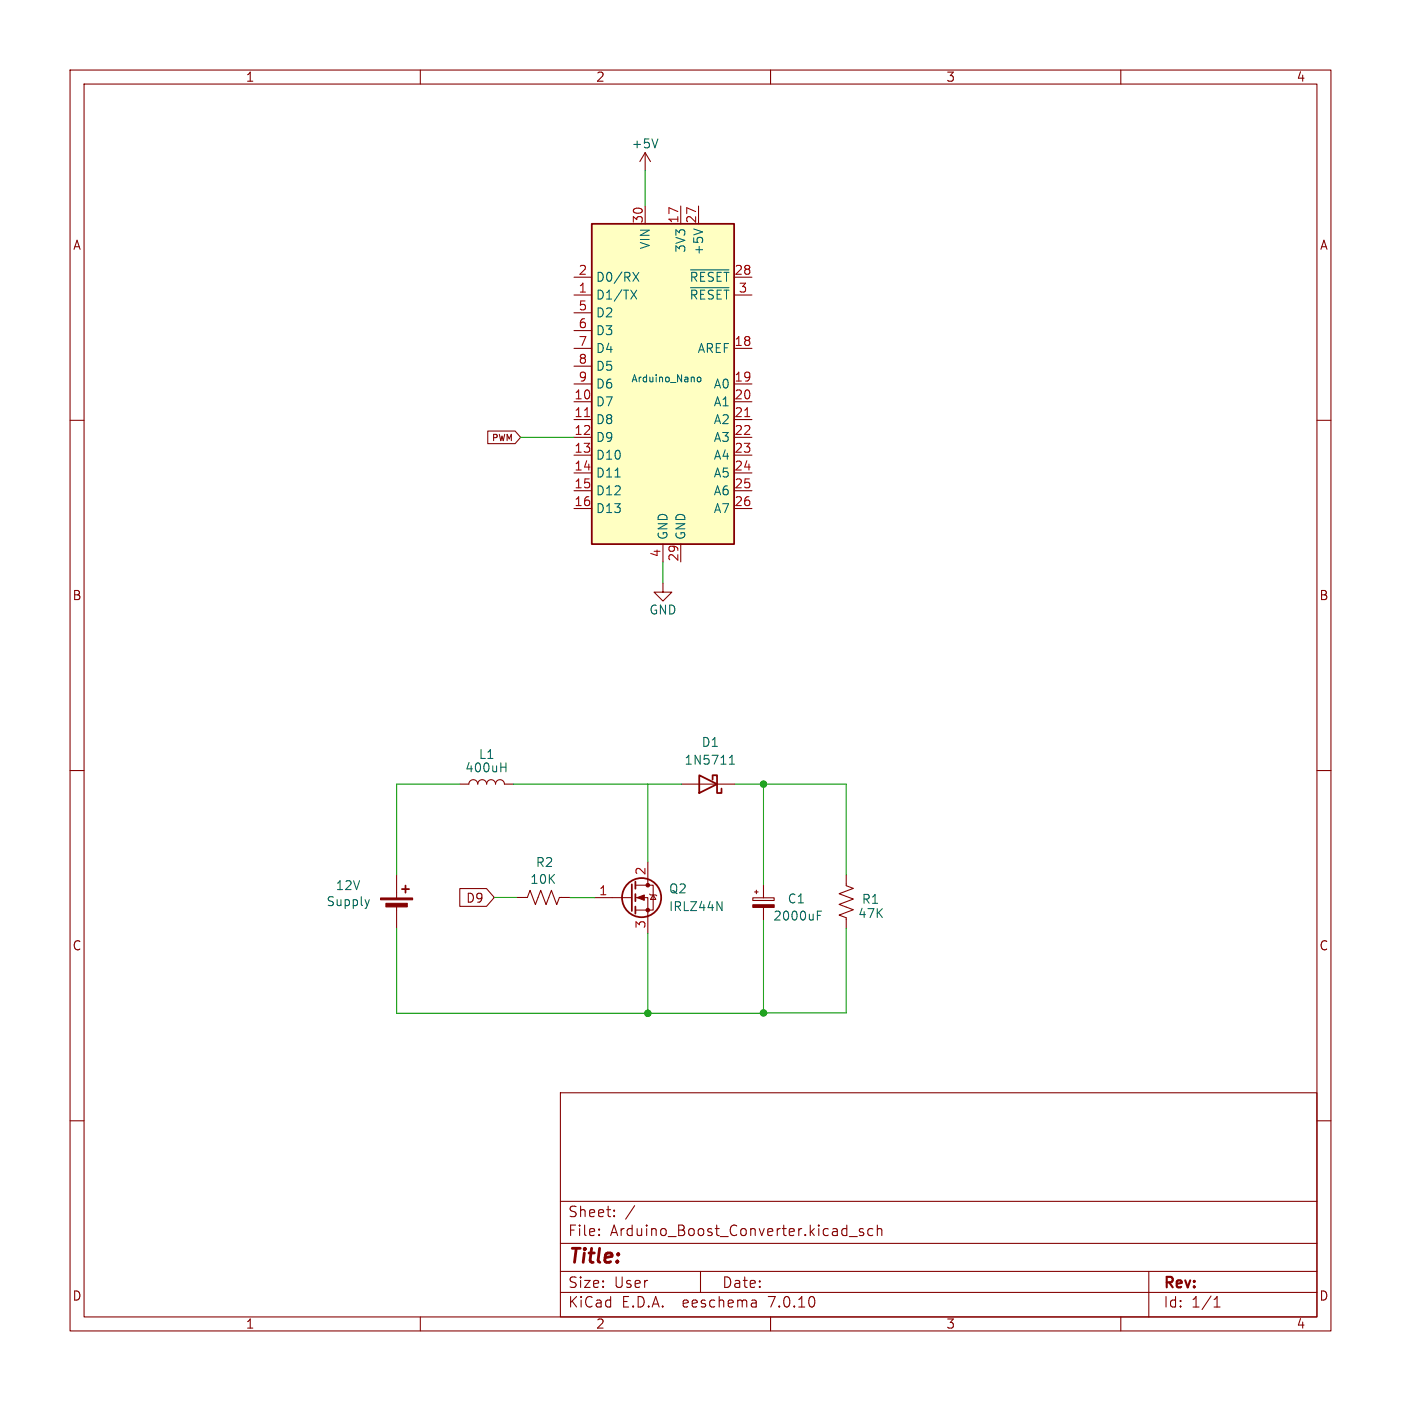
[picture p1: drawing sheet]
<svg xmlns="http://www.w3.org/2000/svg" width="200mm" height="200mm" viewBox="0 0 200 200" stroke-linecap="round" stroke-linejoin="round" font-family="sans-serif">
<g fill="none" stroke="#840000" stroke-width=".15">
<path d="M10 10h180v180h-180zM12 12h176v176h-176zM60 10v2M110 10v2M160 10v2M81.9 39.6h2.6M92.1 21.8l-.8 1.3M92.1 21.8v2.5M92.1 29.4v2.6M92.1 21.8l.8 1.3M97.2 29.4v2.6M99.7 29.4v2.6"/>
<path d="M104.8 39.6h2.5M10 60h2M81.9 42.1h2.6M81.9 57.4h2.6M81.9 59.9h2.6M81.9 49.7h2.6M81.9 54.8h2.6M81.9 44.7h2.6M81.9 47.2h2.6M81.9 52.3h2.6M104.8 42.1h2.5M104.8 57.4h2.5"/>
<path d="M104.8 59.9h2.5M104.8 49.7h2.5M104.8 54.8h2.5M188 60h2M69.6 61.5h3.9l.8 .9-.8 .9h-3.9zM81.9 62.4h2.6M81.9 65h2.6M81.9 67.5h2.6M81.9 70.1h2.6M81.9 72.6h2.6M94.6 77.7v2.5M97.2 77.7v2.5"/>
<path d="M104.8 62.4h2.5M104.8 65h2.5M104.8 67.5h2.5M104.8 70.1h2.5M104.8 72.6h2.5M94.6 83.3v1.2h1.3l-1.3 1.3-1.2-1.3h1.2M10 110h2M65.7 111.9h1.2a.64 .64 0 0 1 .7-.6 .64 .64 0 0 1 .6 .6 .64 .64 0 0 1 .6-.6 .64 .64 0 0 1 .7 .6 .64 .64 0 0 1 .6-.6 .64 .64 0 0 1 .6 .6 .64 .64 0 0 1 .7-.6 .64 .64 0 0 1 .6 .6h1.3M97.3 111.9h7.6M188 110h2M56.6 124.9v3.3M56.6 129.2v3.3"/>
<path d="M65.6 126.8h3.8l1.2 1.3-1.2 1.3h-3.8zM73.8 128.1h1.5l.4-1 .7 2 .8-2 .8 2 .7-2 .8 2 .4-1h1.5M84.9 128.1h5.3M90.7 128.1h1.8v5.1M90.7 126.4h2.5v3.5h-2.5M92.5 123.1v3.3M92.7 127.6l.2 .2h.7l.2 .1M93.2 127.8l.4 .6h-.7zM107.5 128.2h3v.3h-3zM107.7 127.3h.5M108 127.1v.5M109 126.3v1.9"/>
<path d="M109 129.5v1.9M120.8 124.9v1.5l1 .4-2 .8 2 .7-2 .8 2 .8-2 .7 1 .4v1.5M10 160h2M80 156h108v32h-108zM188 160h2M80 177.5h108M80 171.5h108M85.5 176.2v.2M85.5 176.2v.1v.1M85.5 175.5v.1M87.7 173.5v.1v.1M87.7 173.5v.2"/>
<path d="M87.7 172.8v.1M90.6 172.1l-1.3 1.9M121.2 176.5h1.2M123.2 175.5l-.3-.1-.2 .2v.2l.5 .2v.3l-.1 .1-.4-.1M124.6 175.5l-.4-.1-.3 .3v.4l.1 .2 .2 .1 .4-.1M125.2 175.5a.37 .37 0 0 1 .7 .1v.8M125.2 174.9v1.5M60 188v2M80 184.5h108M80 181.5h108M100 181.5v3M107.9 185.7l.1 .9"/>
<path d="M108 186.5l-.2 .1M108 185.9l-.2 .1M110 188v2M160 188v2M164 181.5v6.5M173.3 186.6h.9M173.3 185.5l.4-.4v1.5"/>
</g>
<g fill="none" stroke="#006464" stroke-width=".15">
<path d="M93.9 19.8l-.4 1.3M90.4 38.9l.8 1.3M91.2 38.9l-.8 1.3M98.6 38.5h5.5M99 32.7l1.3 .4M90 41.4l.9 1.3M90.9 41.4l-.9 1.3M98.6 41.1h5.5M99.6 53.9l.1-.1 .3 .1 .1 .4-.1 .2h-.3l-.1-.1zM87.8 68.1h.7M71.5 109.5h.7M72.2 108.9v1.3"/>
<path d="M104.1 109.1h.8M104.1 108.2l.4-.4v1.3M52.7 128.4l-.3 .9M102.3 128.7l.8 1.3v-1.3M116.7 130.7h.4M116.7 130.1h.6"/>
</g>
<g fill="none" stroke="#840000" stroke-width=".25">
<path d="M84.5 32h20.3v45.7h-20.3zM99.8 110.7l2.6 1.2-2.6 1.3zM101.7 111.3v-.6h.7v2.5h.6v-.6M57.4 126.9h1M57.9 126.4v1M90.2 126.2v3.8M90.7 125.9v1M90.7 127.6v1.1M90.7 129.4v1"/>
<circle cx="91.6" cy="128.1" r="2.79"/>
</g>
<g fill="#840000" stroke="#840000" stroke-width=".15">
<path d="M91 128.1l1-.3v.7z"/>
<path d="M107.5 129.2h3v.3h-3z"/>
<path d="M54.3 128.2h4.6v.2h-4.6z"/>
<path d="M55.1 129h3v.5h-3z"/>
<circle cx="92.5" cy="129.9" r=".25"/>
<circle cx="92.5" cy="126.4" r=".25"/>
</g>
<path d="M84.5 32h20.3v45.7h-20.3z" fill="#ffffc2" stroke="#ffffc2" stroke-width=".14"/>
<path d="M83.5 59.5h.7M106.3 59.5h.7" fill="none" stroke="#a90000" stroke-width=".15"/>
<g fill="none" stroke="#009600" stroke-width=".15">
<path d="M92.1 24.3v5.1M74.3 62.4h7.6M94.6 80.2v3.1M65.7 111.9h-9.1v13M73.3 111.9h24M92.5 111.9v11.2M104.9 111.9h15.9v13M109 111.9v14.4M70.6 128.1h3.2M81.4 128.1h3.5M92.5 133.2v11.5M109 131.4v13.3h-52.4v-12.2"/>
<path d="M120.8 132.5v12.1h-11.8"/>
</g>
<g fill="#009600" stroke="#009600" stroke-width=".15">
<circle cx="92.5" cy="144.7" r=".46"/>
<circle cx="109" cy="144.6" r=".46"/>
<circle cx="109" cy="111.9" r=".46"/>
</g>
<text font-size="2.8" fill="#840000" x="81" y="180.9">Title:</text>
<g font-size="2.1" fill="#840000">
<text x="81" y="174">Sheet:</text>
<text x="81" y="176.7">File:</text>
<text x="87.1" y="176.7">Arduino_Boost_Converter.kicad_sch</text>
<text x="81" y="184.1">Size:</text>
<text x="87.7" y="184.1">User</text>
<text x="103" y="184.1">Date:</text>
<text x="166" y="184.3">Rev:</text>
<text x="81" y="186.9">KiCad</text>
<text x="88.7" y="186.9">E.D.A.</text>
<text x="97.6" y="186.9">eeschema</text>
<text x="110" y="186.9">7.0.10</text>
<text x="166" y="186.9">Id:</text>
<text x="170.1" y="186.9">1/1</text>
</g>
<g font-size="1.8" fill="#840000">
<text x="35" y="11.9">1</text>
<text x="85" y="11.9">2</text>
<text x="135" y="11.9">3</text>
<text x="185" y="11.9">4</text>
<text x="10.3" y="35.9">A</text>
<text x="188.3" y="35.9">A</text>
<text x="10.3" y="85.9">B</text>
<text x="188.3" y="85.9">B</text>
<text x="66.4" y="129.1">D9</text>
<text x="10.3" y="135.9">C</text>
<text x="188.3" y="135.9">C</text>
<text x="10.3" y="185.9">D</text>
<text x="188.3" y="185.9">D</text>
<text x="35" y="189.9">1</text>
<text x="85" y="189.9">2</text>
<text x="135" y="189.9">3</text>
<text x="185" y="189.9">4</text>
</g>
<g font-size="1.8" fill="#006464">
<text x="90.1" y="21.4">+5V</text>
<text x="93" y="35.7" transform="rotate(-90 93 35.7)">VIN</text>
<text x="85" y="40.4">D0/RX</text>
<text x="98" y="36.2" transform="rotate(-90 98 36.2)">3V3</text>
<text x="98.3" y="40.4">~{RESET}</text>
<text x="100.6" y="36.5" transform="rotate(-90 100.6 36.5)">+5V</text>
<text x="85" y="43">D1/TX</text>
<text x="85" y="45.5">D2</text>
<text x="98.3" y="43">~{RESET}</text>
<text x="85" y="48.1">D3</text>
<text x="85" y="50.6">D4</text>
<text x="85" y="53.1">D5</text>
<text x="99.5" y="50.6">AREF</text>
<text x="85" y="58.2">D7</text>
<text x="85" y="55.7">D6</text>
<text x="101.8" y="55.7">A0</text>
<text x="101.8" y="58.2">A1</text>
<text x="85" y="60.8">D8</text>
<text x="85" y="63.3">D9</text>
<text x="85" y="65.8">D10</text>
<text x="101.8" y="60.8">A2</text>
<text x="101.8" y="63.3">A3</text>
<text x="101.8" y="65.8">A4</text>
<text x="85" y="68.4">D11</text>
<text x="85" y="70.9">D12</text>
<text x="101.8" y="68.4">A5</text>
<text x="101.8" y="70.9">A6</text>
<text x="85" y="73.5">D13</text>
<text x="95.5" y="77.2" transform="rotate(-90 95.5 77.2)">GND</text>
<text x="98" y="77.2" transform="rotate(-90 98 77.2)">GND</text>
<text x="101.8" y="73.5">A7</text>
<text x="92.6" y="87.9">GND</text>
<text x="100.1" y="106.8">D1</text>
<text x="66.3" y="110.5">400uH</text>
<text x="68.3" y="108.6">L1</text>
<text x="97.6" y="109.4">1N5711</text>
<text x="76.4" y="124">R2</text>
<text x="46.5" y="129.6">Supply</text>
<text x="47.8" y="127.3">12V</text>
<text x="75.6" y="126.4">10K</text>
<text x="95.4" y="130.3">IRLZ44N</text>
<text x="95.4" y="127.7">Q2</text>
<text x="110.3" y="131.6">2000uF</text>
<text x="112.4" y="129.2">C1</text>
<text x="122.4" y="131.3">47K</text>
<text x="122.9" y="129.2">R1</text>
</g>
<g font-size="1.8" fill="#a90000">
<text x="91.8" y="32" transform="rotate(-90 91.8 32)">30</text>
<text x="96.9" y="32" transform="rotate(-90 96.9 32)">17</text>
<text x="99.5" y="32" transform="rotate(-90 99.5 32)">27</text>
<text x="82.5" y="41.9">1</text>
<text x="82.5" y="39.3">2</text>
<text x="104.8" y="39.3">28</text>
<text x="105.4" y="41.9">3</text>
<text x="82.5" y="44.4">5</text>
<text x="82.5" y="46.9">6</text>
<text x="82.5" y="49.5">7</text>
<text x="82.5" y="52">8</text>
<text x="104.8" y="49.5">18</text>
<text x="81.9" y="57.1">10</text>
<text x="81.9" y="59.6">11</text>
<text x="82.5" y="54.6">9</text>
<text x="104.8" y="54.6">19</text>
<text x="104.8" y="57.1">20</text>
<text x="104.8" y="59.6">21</text>
<text x="81.9" y="62.2">12</text>
<text x="81.9" y="64.7">13</text>
<text x="104.8" y="62.2">22</text>
<text x="104.8" y="64.7">23</text>
<text x="81.9" y="67.3">14</text>
<text x="81.9" y="69.8">15</text>
<text x="104.8" y="67.3">24</text>
<text x="104.8" y="69.8">25</text>
<text x="81.9" y="72.3">16</text>
<text x="104.8" y="72.3">26</text>
<text x="94.4" y="79.6" transform="rotate(-90 94.4 79.6)">4</text>
<text x="96.9" y="80.3" transform="rotate(-90 96.9 80.3)">29</text>
<text x="92.2" y="125" transform="rotate(-90 92.2 125)">2</text>
<text x="85.4" y="127.9">1</text>
<text x="92.2" y="132.7" transform="rotate(-90 92.2 132.7)">3</text>
</g>
<text font-size="1.4" fill="#006464" x="90" y="54.8">Arduino_Nano</text>
<text font-size="1.3" fill="#840000" x="70.1" y="63.2">PWM</text>
</svg>
